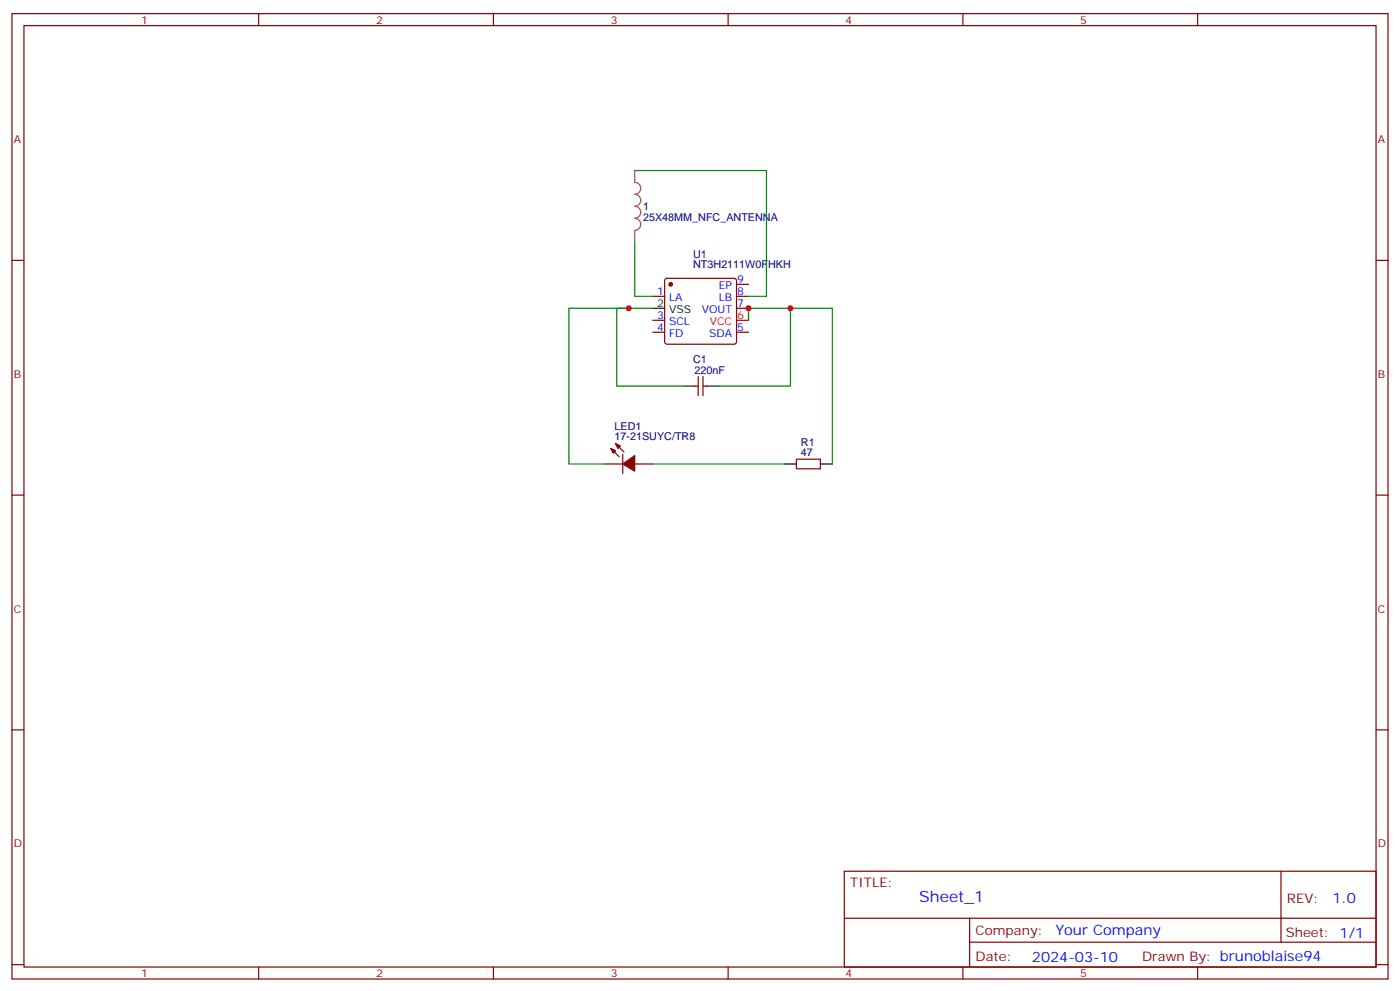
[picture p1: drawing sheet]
<svg xmlns="http://www.w3.org/2000/svg" width="412mm" height="292mm" viewBox="0 0 412 292" stroke-linecap="round" stroke-linejoin="round" font-family="sans-serif">
<g fill="none" stroke="#870000" stroke-width=".35">
<path d="M3.5 4h405.4v284.4h-405.4zM7.1 7.5h398.2v277.3h-398.2zM76.2 4v3.5M145.3 4v3.5M214.5 4v3.5M283.6 4v3.5M352.8 4v3.5M3.5 76.7h3.6M405.3 76.7h3.6M192.3 87.3h3.5M192.3 97.9h3.5M192.3 94.3h3.5"/>
<path d="M196 82.2l.5-.2h19.8l.5 .2 .2 .5v18l-.3 .5-.4 .2h-19.8l-.5-.2-.2-.5v-18zM217 83.7h3.5M217 87.3h3.5M217 90.8h3.5M217 97.9h3.5M204.6 113.7h1.1M205.7 110.9v5.7M207.1 110.9v5.7M207.1 113.7h1M178.2 136.7h5.2M179.9 132.1l2.5 2.4M181.3 130.7l2.5 2.4"/>
<path d="M183.4 133.8v5.7M187 136.7h5.3M234.6 135.3h7.1v2.8h-7.1zM3.5 145.8h3.6M405.3 145.8h3.6M3.5 215h3.6M405.3 215h3.6M248.7 256.6h156.6v28.2h-156.6zM377.3 256.6v20.9M248.7 270.5h156.5M285.6 277.5h119.6M285.6 270.5v14.1"/>
<path d="M3.5 284.1h3.6M76.2 284.8v3.6M145.3 284.8v3.6M214.5 284.8v3.6M283.6 284.8v3.6M352.8 284.8v3.6M405.3 284.1h3.6"/>
</g>
<path d="M217 94.3h3.5" fill="none" stroke="#f00" stroke-width=".35"/>
<path d="M192.3 90.8h3.5M201.1 113.7h3.5M208.1 113.7h3.6M231.1 136.7h3.5M241.7 136.7h3.5" fill="none" stroke="#000" stroke-width=".35"/>
<g fill="#870000" stroke="#870000" stroke-width=".35">
<path d="M179.9 132.1l1.4 .7-.7 .7z"/>
<path d="M181.3 130.7l1.4 .7-.7 .7z"/>
<path d="M183.4 136.7l3.6-2.5v4.6z"/>
<circle cx="197.6" cy="83.7" r=".53"/>
</g>
<path d="M187 50.2v3.5a1.76 1.76 0 0 1 1.7 1.8 1.76 1.76 0 0 1-1.7 1.7 1.76 1.76 0 0 1 1.7 1.8 1.76 1.76 0 0 1-1.7 1.8 1.76 1.76 0 0 1 1.7 1.7 1.76 1.76 0 0 1-1.7 1.8 1.76 1.76 0 0 1 1.7 1.8 1.76 1.76 0 0 1-1.7 1.7M187 67.9v3.5" fill="none" stroke="#a64a4a" stroke-width=".35"/>
<path d="M187 50.2h38.8v37.1h-5.3M187 71.4v15.9h5.3M185.2 90.8h-3.5v22.9h19.4M192.3 90.8h-24.7v45.9h10.6M220.5 94.3v-3.5h24.7v45.9M232.8 90.8v22.9h-21.1M192.3 136.7h38.8" fill="none" stroke="#008700" stroke-width=".35"/>
<g fill="#c00">
<circle cx="220.5" cy="90.8" r=".88"/>
<circle cx="232.8" cy="90.8" r=".88"/>
<circle cx="185.2" cy="90.8" r=".88"/>
</g>
<text font-size="4.6" fill="#00f" x="270.8" y="265.6">Sheet_1</text>
<g font-size="4.2" fill="#00f">
<text x="392.5" y="265.9">1.0</text>
<text x="310.9" y="275.4">Your Company</text>
<text x="304" y="283.2">2024-03-10</text>
</g>
<g font-size="3.9" fill="#800">
<text x="250.5" y="261.2">TITLE:</text>
<text x="379.1" y="265.9">REV:</text>
<text x="287.4" y="275.4">Company:</text>
<text x="378.7" y="276">Sheet: 1/1</text>
<text x="287.4" y="283.1">Date:</text>
<text x="336.4" y="283.2">Drawn By: brunoblaise94</text>
</g>
<g font-size="3.2" fill="#800">
<text x="41.6" y="7">1</text>
<text x="110.8" y="7">2</text>
<text x="179.9" y="7">3</text>
<text x="249.1" y="7">4</text>
<text x="318.2" y="7">5</text>
<text x="4.1" y="42.1">A</text>
<text x="405.9" y="42.1">A</text>
<text x="4.1" y="111.3">B</text>
<text x="405.9" y="111.3">B</text>
<text x="4.1" y="180.4">C</text>
<text x="405.9" y="180.4">C</text>
<text x="4.1" y="249.6">D</text>
<text x="405.9" y="249.6">D</text>
<text x="41.6" y="287.8">1</text>
<text x="110.8" y="287.8">2</text>
<text x="179.9" y="287.8">3</text>
<text x="249.1" y="287.8">4</text>
<text x="318.2" y="287.8">5</text>
</g>
<g font-size="3.2" fill="#000080">
<text x="189.4" y="65.1">25X48MM_NFC_ANTENNA</text>
<text x="189.4" y="61.9">1</text>
<text x="204.2" y="75.9">U1</text>
<text x="204.2" y="78.9">NT3H2111W0FHKH</text>
<text x="204.2" y="106.9">C1</text>
<text x="204.6" y="110.2">220nF</text>
<text x="181" y="129.6">17-21SUYC/TR8</text>
<text x="181" y="126.6">LED1</text>
<text x="235.9" y="131.2">R1</text>
<text x="235.9" y="134.2">47</text>
</g>
<g font-size="3.2" fill="#00f">
<text x="217.1" y="83.4">9</text>
<text x="193.6" y="86.9">1</text>
<text x="197.1" y="88.7">LA</text>
<text x="211.7" y="88.7">LB</text>
<text x="211.7" y="85.2">EP</text>
<text x="217.1" y="86.9">8</text>
<text x="193.6" y="94">3</text>
<text x="197.1" y="95.7">SCL</text>
<text x="206.7" y="92.2">VOUT</text>
<text x="217.1" y="90.5">7</text>
<text x="193.6" y="97.5">4</text>
<text x="197.1" y="99.3">FD</text>
<text x="208.9" y="99.3">SDA</text>
<text x="217.1" y="97.5">5</text>
</g>
<g font-size="3.2">
<text x="193.6" y="90.5">2</text>
<text x="197.1" y="92.2">VSS</text>
</g>
<g font-size="3.2" fill="#f00">
<text x="209.1" y="95.7">VCC</text>
<text x="217.1" y="94">6</text>
</g>
</svg>
